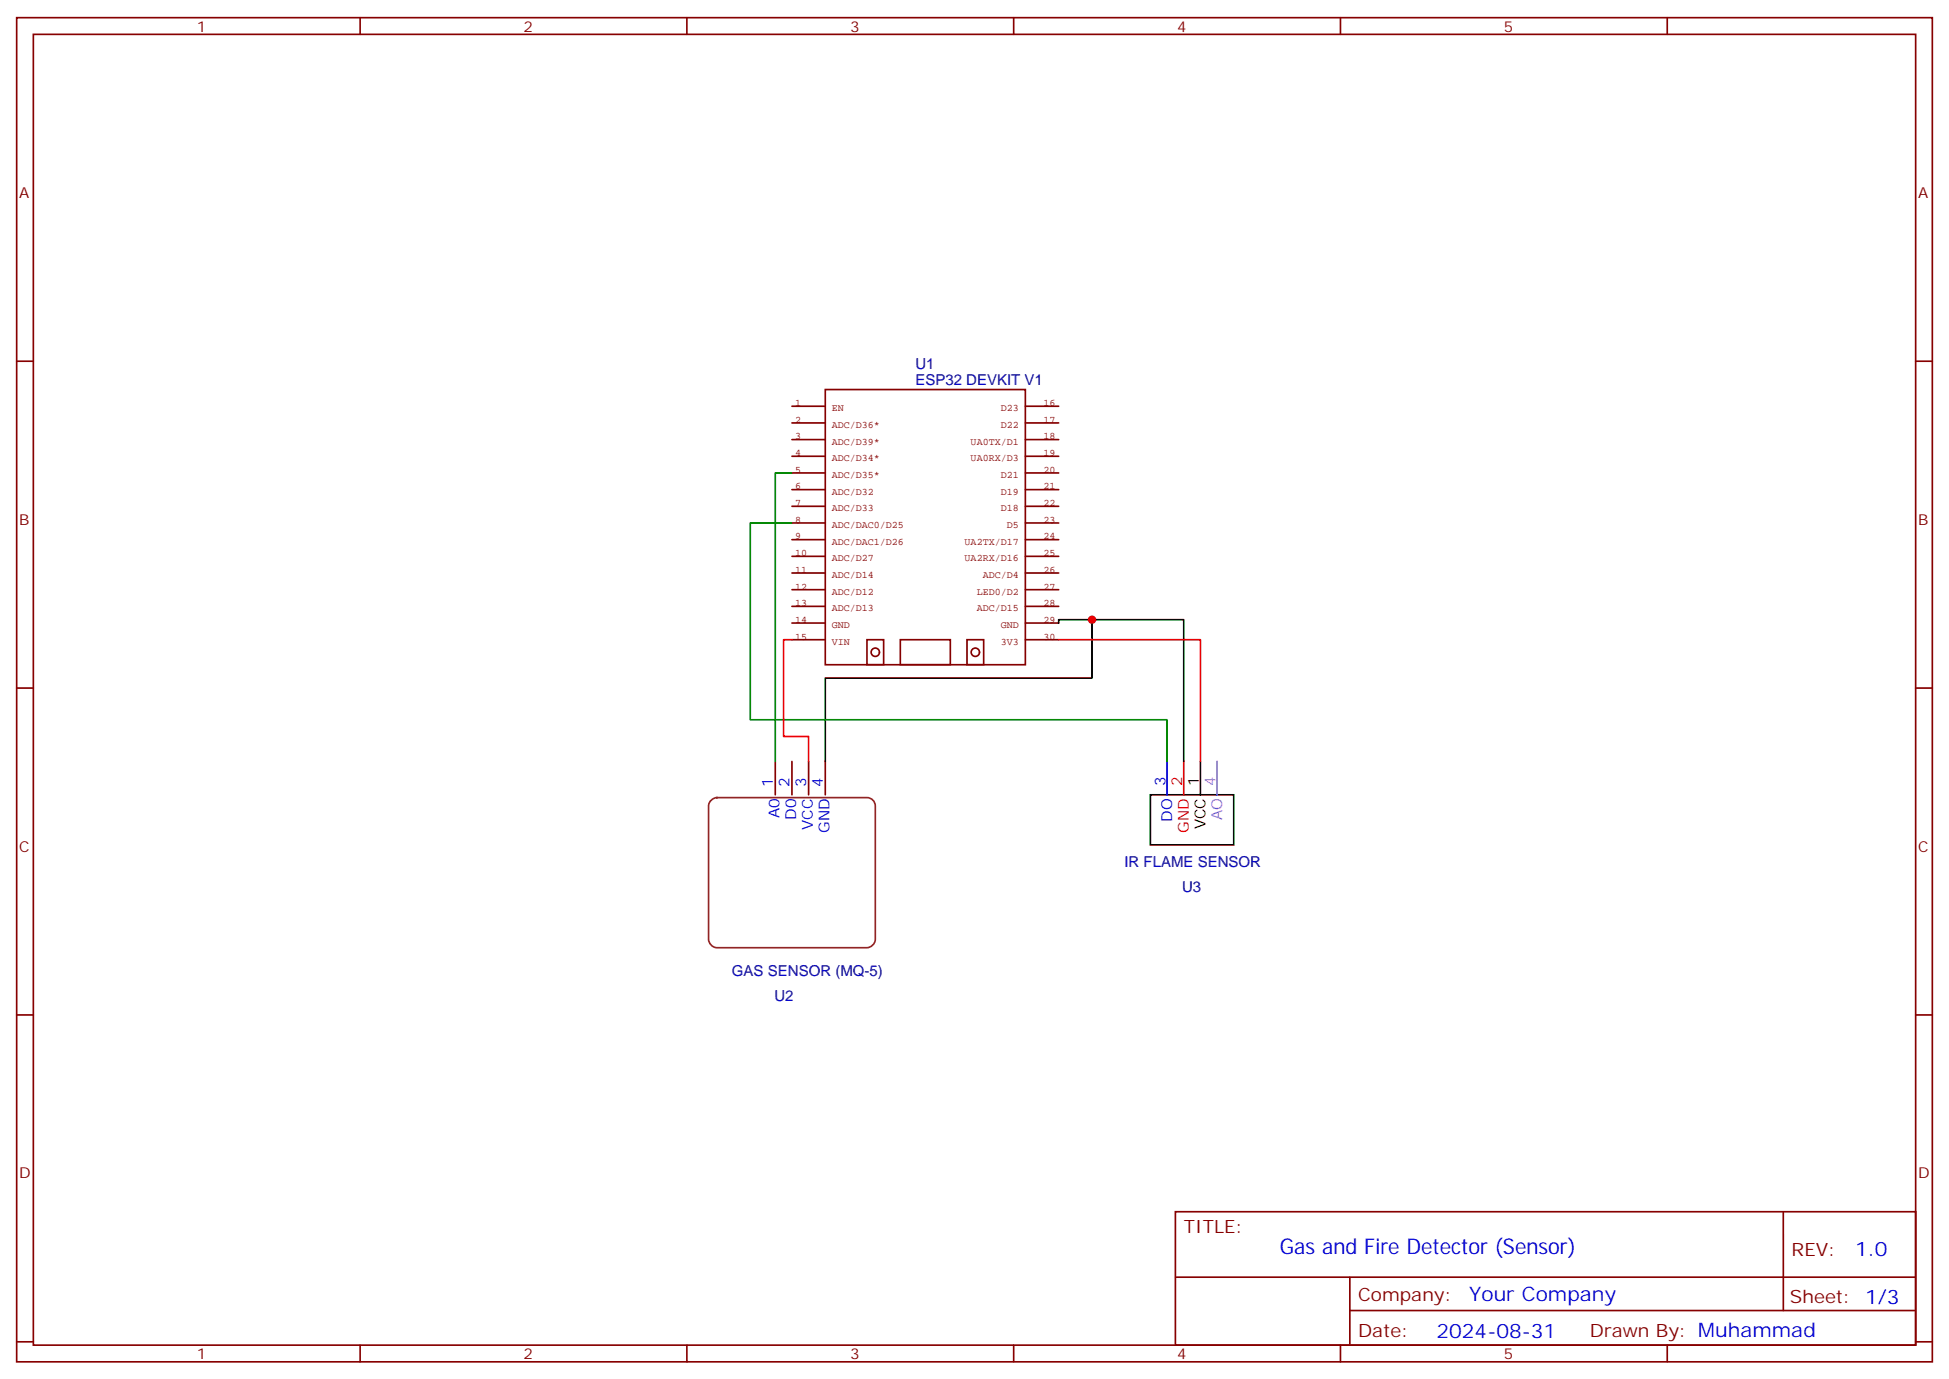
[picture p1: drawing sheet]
<svg xmlns="http://www.w3.org/2000/svg" width="412mm" height="292mm" viewBox="0 0 412 292" stroke-linecap="round" stroke-linejoin="round" font-family="sans-serif">
<g fill="none" stroke="#870000" stroke-width=".35">
<path d="M3.5 3.7h405.4v284.4h-405.4zM7.1 7.3h398.2v277.3h-398.2zM76.2 3.7v3.6M145.3 3.7v3.6M214.5 3.7v3.6M283.6 3.7v3.6M352.8 3.7v3.6M3.5 76.4h3.6M405.3 76.4h3.6M3.5 145.6h3.6M405.3 145.6h3.6M164 161.1v7"/>
<path d="M167.6 161.1v7M171.1 161.1v7M174.6 161.1v7M3.5 214.7h3.6M405.3 214.7h3.6M248.7 256.3h156.6v28.3h-156.6zM377.3 256.4v20.8M248.7 270.2h156.5M285.6 277.2h119.6M285.6 270.2v14.1M3.5 283.8h3.6M76.2 284.6v3.5"/>
<path d="M145.3 284.6v3.5M214.5 284.6v3.5M283.6 284.6v3.5M352.8 284.6v3.5M405.3 283.8h3.6"/>
</g>
<g fill="none" stroke="#850000" stroke-width=".35">
<path d="M167.6 85.9h7M167.6 89.5h7M167.6 93h7M167.6 96.5h7M174.6 82.4h42.4v58.2h-42.4zM217 85.9h7M217 89.5h7M217 93h7M217 96.5h7M167.6 117.7h7M167.6 100h7M167.6 103.6h7"/>
<path d="M167.6 107.1h7M167.6 110.6h7M167.6 114.2h7M217 117.7h7M217 100h7M217 103.6h7M217 107.1h7M217 110.6h7M217 114.2h7M167.6 121.2h7M167.6 124.7h7M167.6 128.3h7"/>
<path d="M167.6 131.8h7M167.6 135.3h7M183.4 135.3h3.6v5.3h-3.6zM190.5 135.3h10.6v5.3h-10.6zM204.6 135.3h3.5v5.3h-3.5zM217 121.2h7M217 124.7h7M217 128.3h7M217 131.8h7M217 135.3h7"/>
<circle cx="185.2" cy="138" r=".88"/>
<circle cx="206.4" cy="138" r=".88"/>
</g>
<path d="M150.5 169.2l1.2-.5h31.7a1.76 1.76 0 0 1 1.8 1.8v28.2a1.89 1.89 0 0 1-1.8 1.8h-31.7a1.89 1.89 0 0 1-1.8-1.8v-28.2l.1-.5z" fill="none" stroke="#8c2424" stroke-width=".35"/>
<path d="M224 131.8v-.7h7.1v12.3h-56.5v17.7M231.1 131.1h19.4v30M243.4 168.1h17.7v10.6h-17.7zM254 161.1v7" fill="none" stroke="#000" stroke-width=".35"/>
<path d="M257.5 161.1v7" fill="none" stroke="#c0f" stroke-width=".35"/>
<path d="M167.6 135.3h-1.8v20.5h5.3v5.3M224 135.3h30v25.8M250.5 161.1v7" fill="none" stroke="#f00" stroke-width=".35"/>
<path d="M246.9 161.1v7" fill="none" stroke="#00f" stroke-width=".35"/>
<path d="M167.6 100h-3.6v61.1M167.6 110.6h-8.9v41.7h88.2v8.8" fill="none" stroke="#008700" stroke-width=".35"/>
<circle cx="231.1" cy="131.1" r=".88" fill="#c00"/>
<text font-size="4.6" fill="#00f" x="270.8" y="265.4">Gas and Fire Detector (Sensor)</text>
<g font-size="4.2" fill="#00f">
<text x="392.5" y="265.6">1.0</text>
<text x="310.9" y="275.2">Your Company</text>
<text x="304" y="283">2024-08-31</text>
</g>
<g font-size="3.9" fill="#800">
<text x="250.5" y="260.9">TITLE:</text>
<text x="379.1" y="265.6">REV:</text>
<text x="287.4" y="275.1">Company:</text>
<text x="378.7" y="275.7">Sheet: 1/3</text>
<text x="287.4" y="282.8">Date:</text>
<text x="336.4" y="282.9">Drawn By: Muhammad</text>
</g>
<g font-size="3.2" fill="#800">
<text x="41.6" y="6.7">1</text>
<text x="110.8" y="6.7">2</text>
<text x="179.9" y="6.7">3</text>
<text x="249.1" y="6.7">4</text>
<text x="318.2" y="6.7">5</text>
<text x="4.1" y="41.8">A</text>
<text x="405.9" y="41.8">A</text>
<text x="4.1" y="111">B</text>
<text x="405.9" y="111">B</text>
<text x="4.1" y="180.1">C</text>
<text x="405.9" y="180.1">C</text>
<text x="4.1" y="249.3">D</text>
<text x="405.9" y="249.3">D</text>
<text x="41.6" y="287.5">1</text>
<text x="110.8" y="287.5">2</text>
<text x="179.9" y="287.5">3</text>
<text x="249.1" y="287.5">4</text>
<text x="318.2" y="287.5">5</text>
</g>
<g font-size="3.2" fill="#000080">
<text x="193.7" y="81.4">ESP32 DEVKIT V1</text>
<text x="193.7" y="78.2">U1</text>
<text x="237.9" y="183.5">IR FLAME SENSOR</text>
<text x="250.1" y="188.7">U3</text>
<text x="154.9" y="206.4">GAS SENSOR (MQ-5)</text>
<text x="163.9" y="211.7">U2</text>
</g>
<g font-size="3.2" fill="#00f">
<text x="163.5" y="166.5" transform="rotate(-90 163.5 166.5)">1</text>
<text x="167.1" y="166.5" transform="rotate(-90 167.1 166.5)">2</text>
<text x="170.6" y="166.5" transform="rotate(-90 170.6 166.5)">3</text>
<text x="174.1" y="166.5" transform="rotate(-90 174.1 166.5)">4</text>
<text x="246.6" y="166.4" transform="rotate(-90 246.6 166.4)">3</text>
<text x="164.9" y="173.1" transform="rotate(-90 164.9 173.1)">A0</text>
<text x="168.5" y="173.4" transform="rotate(-90 168.5 173.4)">D0</text>
<text x="248" y="173.8" transform="rotate(-90 248 173.8)">DO</text>
<text x="172" y="175.6" transform="rotate(-90 172 175.6)">VCC</text>
<text x="175.5" y="176.2" transform="rotate(-90 175.5 176.2)">GND</text>
</g>
<g font-size="3.2" fill="#f00">
<text x="250.1" y="166.4" transform="rotate(-90 250.1 166.4)">2</text>
<text x="251.5" y="176.1" transform="rotate(-90 251.5 176.1)">GND</text>
</g>
<g font-size="3.2">
<text x="253.6" y="166.4" transform="rotate(-90 253.6 166.4)">1</text>
<text x="255.1" y="175.4" transform="rotate(-90 255.1 175.4)">VCC</text>
</g>
<g font-size="3.2" fill="#c0f">
<text x="257.2" y="166.4" transform="rotate(-90 257.2 166.4)">4</text>
<text x="258.6" y="173.5" transform="rotate(-90 258.6 173.5)">AO</text>
</g>
<g font-size="2.1" fill="#840000">
<text x="168.3" y="85.9">1</text>
<text x="168.3" y="89.4">2</text>
<text x="176" y="87">EN</text>
<text x="211.7" y="87">D23</text>
<text x="220.8" y="85.9">16</text>
<text x="220.8" y="89.4">17</text>
<text x="168.3" y="93">3</text>
<text x="176" y="90.5">ADC/D36*</text>
<text x="176" y="94.1">ADC/D39*</text>
<text x="205.4" y="94.1">UA0TX/D1</text>
<text x="211.7" y="90.5">D22</text>
<text x="220.8" y="93">18</text>
<text x="168.3" y="96.5">4</text>
<text x="168.3" y="100">5</text>
<text x="176" y="97.6">ADC/D34*</text>
<text x="176" y="101.1">ADC/D35*</text>
<text x="205.4" y="97.6">UA0RX/D3</text>
<text x="211.7" y="101.1">D21</text>
<text x="220.8" y="96.5">19</text>
<text x="220.8" y="100">20</text>
<text x="168.3" y="103.5">6</text>
<text x="168.3" y="107.1">7</text>
<text x="176" y="104.6">ADC/D32</text>
<text x="211.7" y="104.6">D19</text>
<text x="220.8" y="103.5">21</text>
<text x="220.8" y="107.1">22</text>
<text x="168.3" y="110.6">8</text>
<text x="176" y="108.2">ADC/D33</text>
<text x="176" y="111.7">ADC/DAC0/D25</text>
<text x="211.7" y="108.2">D18</text>
<text x="213" y="111.7">D5</text>
<text x="220.8" y="110.6">23</text>
<text x="168.3" y="117.7">10</text>
<text x="168.3" y="114.1">9</text>
<text x="176" y="118.7">ADC/D27</text>
<text x="176" y="115.2">ADC/DAC1/D26</text>
<text x="204.1" y="115.2">UA2TX/D17</text>
<text x="204.1" y="118.7">UA2RX/D16</text>
<text x="220.8" y="114.1">24</text>
<text x="220.8" y="117.7">25</text>
<text x="168.3" y="121.2">11</text>
<text x="168.3" y="124.7">12</text>
<text x="176" y="122.3">ADC/D14</text>
<text x="176" y="125.8">ADC/D12</text>
<text x="206.7" y="125.8">LED0/D2</text>
<text x="207.9" y="122.3">ADC/D4</text>
<text x="220.8" y="121.2">26</text>
<text x="220.8" y="124.7">27</text>
<text x="168.3" y="128.2">13</text>
<text x="168.3" y="131.8">14</text>
<text x="176" y="129.3">ADC/D13</text>
<text x="206.7" y="129.3">ADC/D15</text>
<text x="220.8" y="128.2">28</text>
<text x="220.8" y="131.8">29</text>
<text x="168.3" y="135.3">15</text>
<text x="176" y="132.9">GND</text>
<text x="176" y="136.4">VIN</text>
<text x="211.7" y="132.9">GND</text>
<text x="211.7" y="136.4">3V3</text>
<text x="220.8" y="135.3">30</text>
</g>
</svg>
